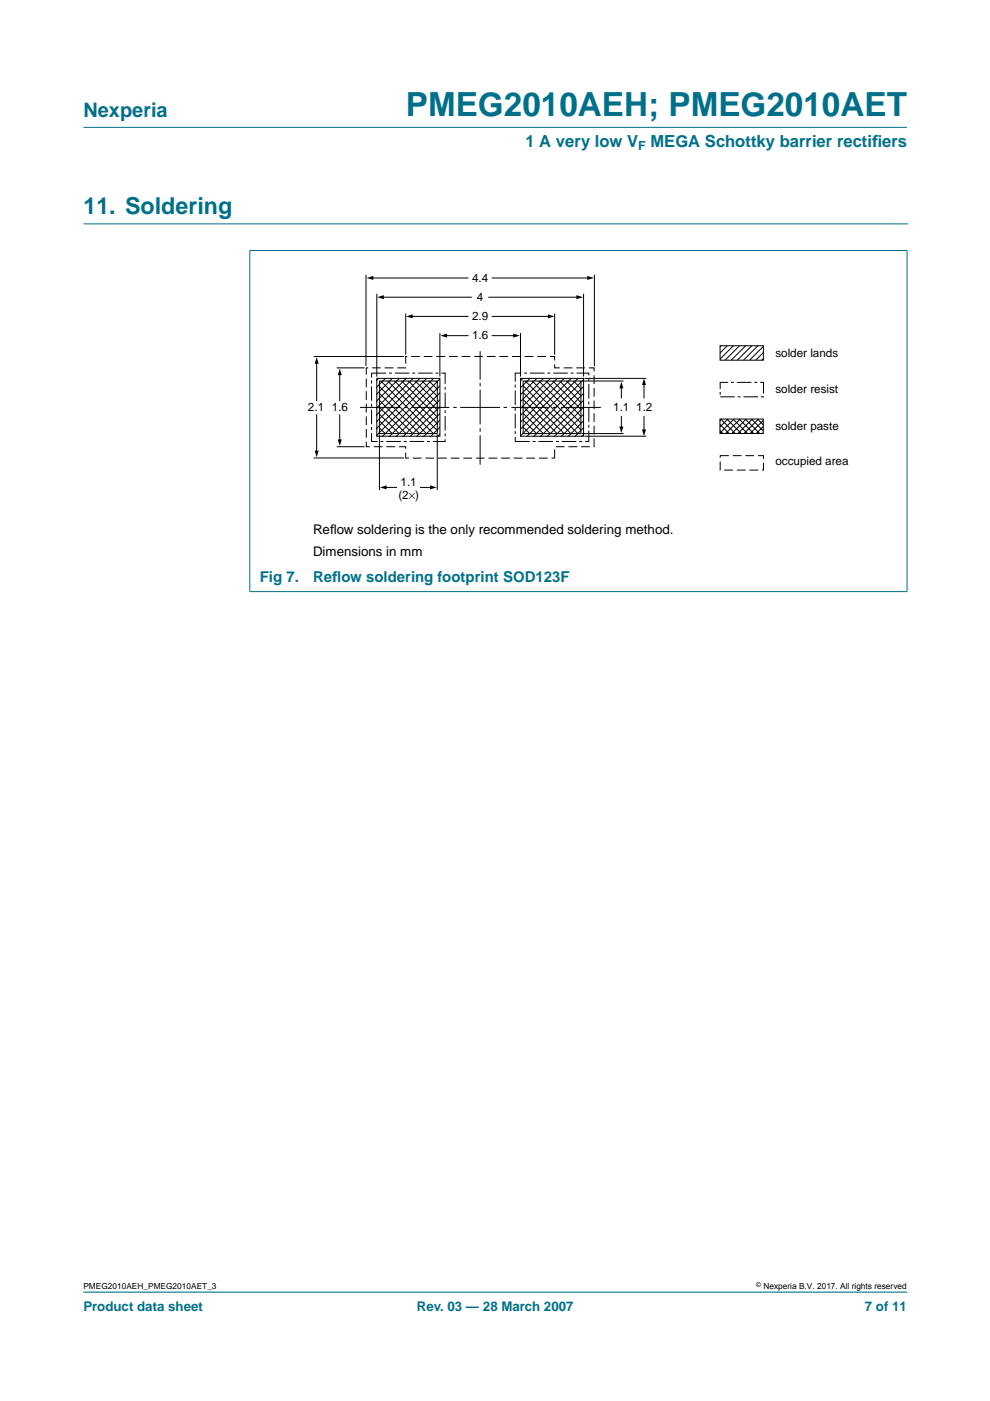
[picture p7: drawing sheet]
<svg xmlns="http://www.w3.org/2000/svg" width="210mm" height="297mm" viewBox="0 0 210 297" stroke-linecap="round" stroke-linejoin="round" font-family="sans-serif">
<path d="M17.7 47.5h174.7M192.3 273.9h-174.6" fill="none" stroke="#00708a" stroke-width=".21"/>
<g fill="#00708a" stroke="#00708a" stroke-width=".21">
<path d="M17.7 27h174.6z"/>
<path d="M53 53.2v72.2z"/>
<path d="M192.3 53.2v72.2z"/>
<path d="M52.9 53.1h139.5z"/>
<path d="M52.9 125.4h139.5z"/>
</g>
<g fill="none" stroke="#000" stroke-width=".21">
<path d="M77.6 58.3v19.3M78.9 58.9h20.3M104.4 58.9h20.5M126 58.3v19.3M66.5 75.6h19.1M67.1 76.9v8M71.4 78h5.9M72 79.3v5.6M79.9 62.3v17.6M81.1 63h18.8M86 66.5v8.7M87.2 67.1h12"/>
<path d="M93.3 70.6v9.3M94.5 71.2h4.7M101.8 74.5v6M103.7 63h18.8M104.4 71.2h4.7M104.4 67.1h12.1M110.4 70.6v9.3M117.6 66.5v8.7M123.7 62.3v17.6M152.7 73.3h9.2v3.1h-9.2zM152.9 73.3l-.2 .2M154.2 73.3l-1.5 1.5"/>
<path d="M155.5 73.3l-2.8 2.8M156.8 73.3l-3.1 3.1M158.1 73.3l-3.1 3.1M159.4 73.3l-3.1 3.1M160.7 73.3l-3.1 3.1M161.9 76l-.4 .4M161.9 74.7l-1.7 1.7M161.9 73.4l-3 3M66.5 97.1h19.1M67.1 88v7.8M71.4 94.7h5.9M72 88v5.4"/>
<path d="M76.3 86.4h8.5M79.9 80.2h13.4v12.3h-13.4zM80.4 80.2l-.6 .4M80.4 90.6l1.3 1.4M80.4 89.2l2.8 2.8M80.4 87.8l4.3 4.2M80.4 84.8l7.1 7.2M80.4 81.9l10.1 10.1M80.4 83.4l5.7 5.6M80.4 86.3l2.8 2.7M80.4 92.1v11.8M80.5 80.8h12.2v11.1h-12.2z"/>
<path d="M80.7 80.7l11.2 11.3M81.7 89l-1.9 1.8M81.7 80.3l-1.9 1.8M81.8 80.2l-.1 .1M82.2 80.7l5.3 5.4-2.9 2.9M83.2 89l2.9 3M83.2 80.3l-3.4 3.3M83.3 80.2l-.1 .1M83.6 80.7l9.2 9.2M84.6 89l-3.5 3.5M84.7 80.2l-4.9 4.8M85.1 80.7l2.4 2.5-5.8 5.8"/>
<path d="M85.7 86.4h.8M86.1 89l1.4 1.5-2 2M86.1 80.3l-6.3 6.2M86.2 80.2l-.1 .1M86.6 80.7l.9 1M87.4 86.4h7.9M87.5 81.7l5.3 5.3M87.6 80.2l-7.8 7.8M88 80.7l4.8 4.8M89 89l-1.5 1.5 1.5 1.5M89.1 80.2l-9.3 9.2M89.4 80.7l3.4 3.4"/>
<path d="M90.4 89l2.4 2.3M90.4 80.3l-2.9 2.9 5.3 5.2M90.6 80.2l-.2 .1M90.9 80.7l1.9 1.9M91.9 89l-3.5 3.5M92 80.2l-12.2 12.1M92.4 80.7l.4 .4M92.7 92.1v11.8M93.3 80.3l-5.8 5.8 2.9 2.9M93.3 83.2l-9.3 9.3M93.3 81.8l-10.7 10.7M93.3 84.7l-4.3 4.3"/>
<path d="M93.3 86.2l-6.4 6.3M93.3 92l-.5 .5M93.3 90.5l-2 2M93.3 89l-3.5 3.5M93.3 87.6l-1.4 1.4M96.1 86.4h.7M97.6 86.4h8.4M101.8 81.2v.7M101.8 82.6v7.4M101.8 90.8v.7M101.8 92.3v6.2M106.8 86.4h.7"/>
<path d="M108.4 86.4h7.9M110.4 80.2h13.3v12.3h-13.3zM110.9 89l-.6 .6M110.9 91.9v.1M110.9 90.5l1.5 1.5M110.9 89l2.9 2.9M110.9 87.6l4.3 4.4M110.9 86.1l5.8 5.9M110.9 84.7l2.9 2.9M110.9 83.2l8.7 8.8M110.9 81.7l2.9 3M110.9 80.8h12.3v11.1h-12.3z"/>
<path d="M111 80.2l-.7 .6M111.3 80.7l2.5 2.5-3.5 3.5M112.3 80.3l-2 2M112.4 80.2l-.1 .1M112.8 80.7l1 1M113.7 91.9l.1 .1M113.7 81.7l7.4 7.3 1.4-1.4M113.7 90.5l1.5-1.5 3 3M113.8 90.5l-2.1 2M113.8 86.1l-2.9 2.9M113.9 80.2l-3.6 3.5M114.2 80.7l9 9"/>
<path d="M115.3 80.2l-5 5M115.7 80.7l7.5 7.6M116.7 80.3l-3 2.9 8.8 8.8M116.8 80.2l-.1 .1M117.1 80.7l5.4 5.4M117.3 86.4h.7M117.5 92.5l3.6-3.5 1.4 1.5-2 2M118.3 80.2l-8 7.9M118.6 80.7l4.6 4.7M118.9 86.4h8.5M119.6 80.3l-5.9 5.8M119.7 80.2l-.1 .1"/>
<path d="M120.1 80.7l2.4 2.5M121.1 92l-3-3-3.5 3.5M121.2 80.2l-10.9 10.8M121.5 80.7l1 1-7.3 7.3-1.5-1.4M122.5 83.2l.7 .7M122.5 86.1l.7 .8M122.5 84.7l-4.4 4.3-4.4-4.3M122.5 91.9l-.6 .6M122.6 80.2l-12.3 12.3M123 80.7l.2 .3M123.4 80.8h8.8M123.4 91.9h8.8"/>
<path d="M123.8 89.2l-1.3 1.3 .7 .7M123.8 80.4l-1.3 1.3 .7 .8M123.8 81.9l-10.6 10.6M123.8 87.8l-4.8 4.7M123.8 86.3l-1.3 1.3M123.8 84.8l-7.7 7.7M123.8 83.4l-1.3 1.3M123.8 92.1l-.4 .4M123.8 90.6l-1.3 1.3M123.9 80.2h13.1M123.9 92.5h13.1M131.7 82.1v2.3"/>
<path d="M131.7 88.3v2.4M136.5 81.4v3M136.5 88.3v3M152.6 88.8h9.2v3.1h-9.2zM152.6 90l2 1.9M152.6 91.3l.7 .6M152.8 88.8l3.1 3.1M153 88.8l-.4 .4M154.1 88.8l3.1 3.1M154.3 88.8l-1.7 1.7M155.4 88.8l3.1 3.1M155.6 88.8l-3 3"/>
<path d="M156.7 88.8l3.1 3.1M156.9 88.8l-3 3.1M158 88.8l3.1 3.1M158.2 88.8l-3 3.1M159.3 88.8l2.5 2.6M159.5 88.8l-3 3.1M160.6 88.8l1.2 1.3M160.8 88.8l-3 3.1M161.8 91.7l-.2 .2M161.8 90.4l-1.4 1.5M161.8 89.1l-2.7 2.8M81.7 103.3h2.4"/>
<path d="M89.1 103.3h2.4"/>
</g>
<g fill="#000">
<path d="M77.7 58.9l1.5-.4v.9zM124.5 58.5l1.4 .4-1.4 .5zM67.1 75.7l.5 1.4h-.9zM72 78.1l.5 1.4h-.9zM80 63l1.4-.4v.8zM86.1 67.1l1.4-.4v.8zM93.4 71.2l1.4-.5v.9zM108.8 70.7l1.4 .5-1.4 .4zM116.2 66.7l1.4 .4-1.4 .4zM122.2 62.6l1.4 .4-1.4 .4zM66.7 95.5h.9l-.5 1.5zM71.6 93.2h.9l-.5 1.4z"/>
<path d="M131.7 80.9l.5 1.4h-.9zM131.3 90.4h.9l-.5 1.4zM136.5 80.2l.5 1.4h-.9zM136.1 91.1h.9l-.5 1.4zM80.5 103.3l1.5-.4v.9zM91.2 102.9l1.4 .4-1.4 .5z"/>
</g>
<path d="M78.8 79.1h15.6v14.5h-15.6zM109.2 79.1h15.6v14.5h-15.6zM152.7 81.1h9.2v3h-9.2z" fill="none" stroke="#000" stroke-width=".21" stroke-dasharray="3.1 .6 .6 .6" stroke-linecap="butt"/>
<path d="M77.7 78h8.3v-2.4h31.6v2.4h8.4v16.7h-8.4v2.4h-31.6v-2.4h-8.3zM152.7 96.6h9.2v3.1h-9.2z" fill="none" stroke="#000" stroke-width=".21" stroke-dasharray="1.9 .8" stroke-linecap="butt"/>
<text font-size="7.1" fill="#00708a" x="86.1" y="24.7">PMEG2010AEH; PMEG2010AET</text>
<text font-size="4.9" fill="#00708a" x="17.7" y="45.5">11. Soldering</text>
<text font-size="4.2" fill="#00708a" x="17.7" y="24.9">Nexperia</text>
<g font-size="3.5" fill="#00708a">
<text x="111.4" y="31.1">1 A very low V</text>
<text x="137.9" y="31.1">MEGA Schottky barrier rectif</text>
<text x="184.9" y="31.1">iers</text>
</g>
<g font-size="3.2" fill="#00708a">
<text x="55.1" y="123.3">Fig 7.</text>
<text x="66.4" y="123.3">Ref</text>
<text x="70.4" y="123.3">low soldering footprint SOD123F</text>
</g>
<g font-size="2.8">
<text x="66.4" y="113.2">Ref</text>
<text x="70" y="113.2">low soldering is the only recommended soldering method.</text>
<text x="66.4" y="117.8">Dimensions in mm</text>
</g>
<g font-size="2.8" fill="#00708a">
<text x="17.7" y="278">Product data sheet</text>
<text x="88.4" y="278">Rev. 03 — 28 March 2007</text>
<text x="183.4" y="278">7 of 11</text>
</g>
<text font-size="2.6" fill="#00708a" x="135.3" y="31.8">F</text>
<g font-size="2.5">
<text x="100.1" y="59.7">4.4</text>
<text x="101.1" y="63.8">4</text>
<text x="100.1" y="71.9">1.6</text>
<text x="100.1" y="67.8">2.9</text>
<text x="164.4" y="75.7">solder lands</text>
<text x="164.4" y="83.4">solder resist</text>
<text x="65.3" y="87.2">2.1</text>
<text x="70.4" y="87.2">1.6</text>
<text x="130" y="87.2">1.1 1.2</text>
<text x="164.4" y="91.1">solder paste</text>
<text x="164.4" y="98.5">occupied area</text>
<text x="84.5" y="105.7">(2×)</text>
<text x="84.9" y="102.9">1.1</text>
</g>
<g font-size="1.8">
<text x="17.7" y="273.4">PMEG2010AEH_PMEG2010AET_3</text>
<text x="161.9" y="273.4">Nexperia B.V. 2017. All rights reserved</text>
</g>
<text font-size="1.4" x="160.4" y="272.9">©</text>
</svg>
